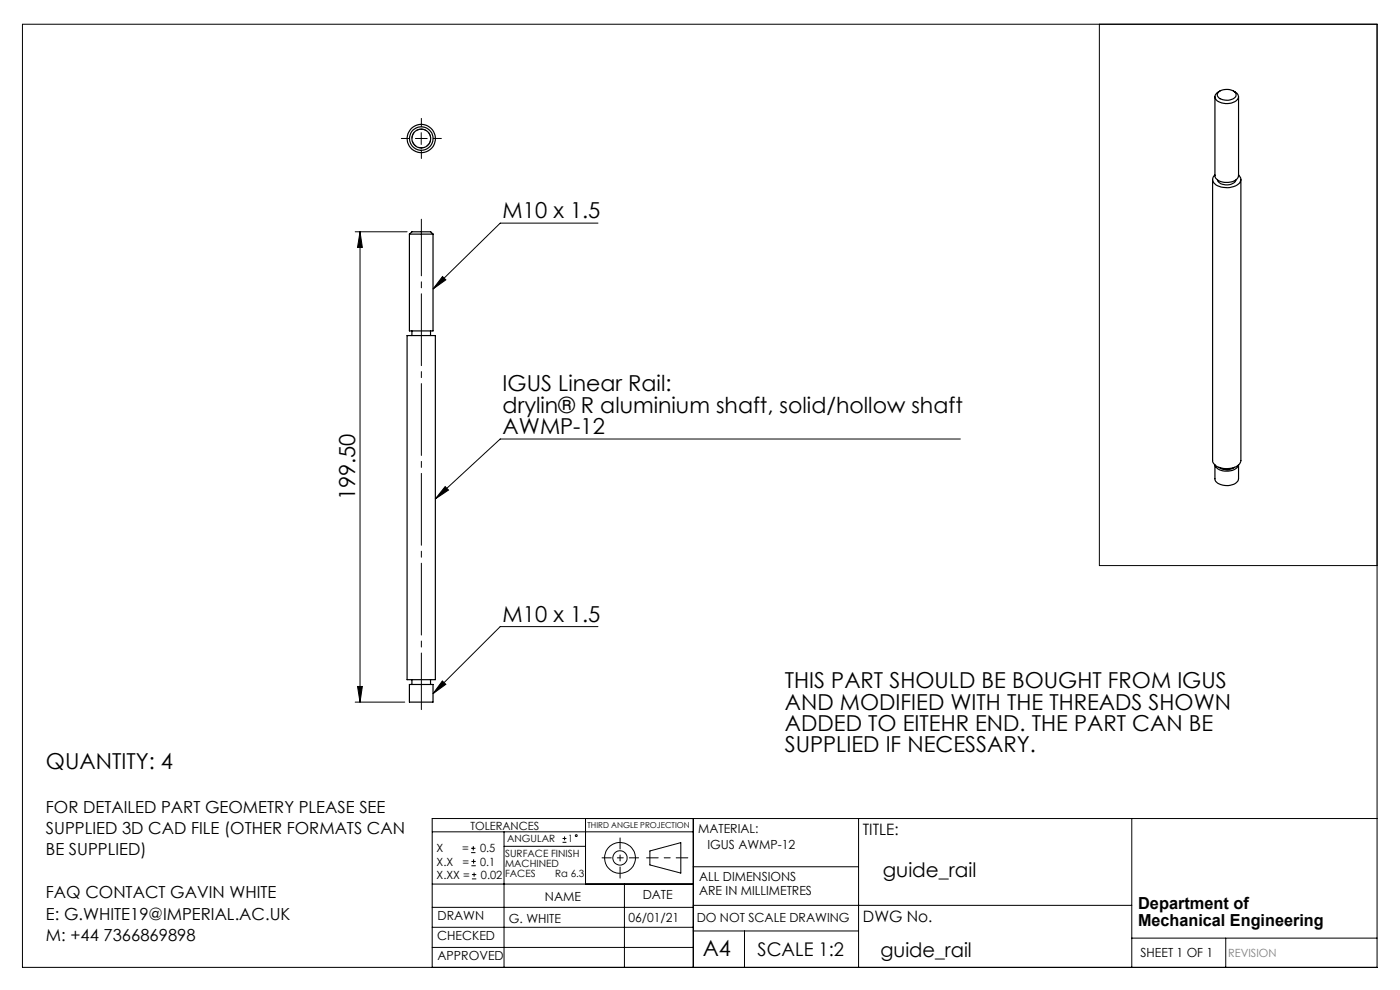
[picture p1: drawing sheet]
<svg xmlns="http://www.w3.org/2000/svg" width="297mm" height="210mm" viewBox="0 0 297 210" stroke-linecap="round" stroke-linejoin="round" font-family="sans-serif">
<g fill="none" stroke="#000" stroke-width=".21">
<path d="M4.8 5.1h287.3v200.1h-287.3zM233.2 5.1v114.9h58.9M88.1 29.4h2.5M89.4 28.1v2.5M75.4 49.2h11M76.4 49.2v99.7M76.4 49.2l.5 3.3h-1.1zM93.9 58.7l.7 .7-2.7 1.9zM126.9 47.3h-20.8l-14.2 14M203.7 93.1h-97.6l-13.7 12.7M94.4 103.2l.7 .8-2.7 1.8zM126.9 132.9h-20.8l-14.2 14.2"/>
<path d="M75.4 148.9h10.5M75.8 145.6h1.1l-.5 3.3zM93.8 144.5l.8 .7-2.7 1.9zM91.7 176.5h55.4M99.9 179.9h1M100.4 179.5v.9M106.9 176.5v28.7M106.9 179.5h17.3M119.3 178.7h.9M119.3 177.9h.9M119.8 177.4v.9M124.2 173.6v13.9"/>
<path d="M147.1 173.6v31.6M182.1 173.6v31.6M240.1 173.6v31.6M292.1 173.6h-200.4v31.6M91.7 196.7h55.4M91.7 192.5h55.4M91.7 187.5h55.4M99.9 180.9h1M100 183.6h.9M100 182.7h.9M100.1 186.4h.9M100.1 185.5h.9"/>
<path d="M100.5 182.3v.9M100.6 185.1v.9M132.5 187.5v17.7M137.9 180.5l6.5-1.8v6.5l-6.5-1.7zM147.1 183.9h35M147.1 197.5h35M147.1 192h93M157.9 197.5v7.7M240.1 199h52M260 199v6.2M91.7 201h55.4"/>
<circle cx="122.2" cy="177.3" r=".2"/>
<circle cx="131.5" cy="182" r="1.52"/>
<circle cx="131.5" cy="182" r="3.3"/>
</g>
<path d="M145.9 182h-8.7" fill="none" stroke="#000" stroke-width=".21" stroke-dasharray="15.2 1.3 1.3 1.3" stroke-dashoffset="12.8"/>
<path d="M131.5 177.7v8.6" fill="none" stroke="#000" stroke-width=".21" stroke-dasharray="15.2 1.3 1.3 1.3" stroke-dashoffset="12.9"/>
<path d="M127.7 182h7.8" fill="none" stroke="#000" stroke-width=".21" stroke-dasharray="15.2 1.3 1.3 1.3" stroke-dashoffset="13.3"/>
<path d="M86.9 29.4h-1.8M89.4 26.9v-1.8M89.4 31.9v1.7M91.9 29.4h1.7" fill="none" stroke="#000" stroke-width=".21" stroke-dasharray="15.2 1.3 1.3 1.3"/>
<path d="M89.4 150.5v-104" fill="none" stroke="#000" stroke-width=".21" stroke-dasharray="15.2 1.3 1.3 1.3" stroke-dashoffset="3.2"/>
<g fill="#000">
<path d="M75.8 145.6h1.1l-.5 3.3zM76.4 49.2l.5 3.3h-1.1z"/>
<path d="M93.8 144.5l.8 .7-2.7 1.9zM93.9 58.7l.7 .7-2.7 1.9zM94.4 103.2l.7 .8-2.7 1.8z"/>
</g>
<g fill="none" stroke="#000" stroke-width=".25">
<path d="M258.5 19.5a2.84 2.84 0 0 1 3.6 .2 1.14 1.14 0 0 1-1.2 1.5 2.19 2.19 0 0 1-2.7-1.1zM258.8 19.3a1.26 1.26 0 0 0-.8 1.9 3.4 3.4 0 0 0 4.6-.2 1.26 1.26 0 0 0-.9-1.7M257.2 38.1v59.6a2.19 2.19 0 0 0 2.3 1.7 3.4 3.4 0 0 0 3.7-1.5v-59.8M257.7 20.5v16.7a2.09 2.09 0 0 0 2.5 1.5 2.19 2.19 0 0 0 2.5-1.5v-16.7M257.7 37.1a1.24 1.24 0 0 0 .3 2.1 4 4 0 0 0 5.1-.6l.1-.8-.5-.7M258.3 38.2a2.36 2.36 0 0 0 3.4 .6l.5-.6M86.9 49.7v20.5h5v-20.5M86.9 49.7h5M86.9 49.7l.5-.5h4l.5 .5M86.4 71.2h6v73h-6zM87.4 70.2v1M91.3 70.2v1"/>
<path d="M257.7 98.6a2.49 2.49 0 0 0 2.9 1.3 2.17 2.17 0 0 0 2.1-1.2v2.9a2.55 2.55 0 0 1-3.3 1.3 1.66 1.66 0 0 1-1.7-1.3zM258.6 99.1a2.93 2.93 0 0 0 3.3 0M86.9 145.2h5v3.7h-5zM87.4 144.2v1M91.3 144.2v1"/>
<circle cx="89.4" cy="29.4" r="2"/>
<circle cx="89.4" cy="29.4" r="2.5"/>
<circle cx="89.4" cy="29.4" r="3"/>
</g>
<path d="M89.4 27.4a1.98 1.98 0 0 1 1.8 2.8 1.98 1.98 0 0 1-3.4 .4 1.98 1.98 0 0 1 1.2-3.2h.4" fill="none" stroke="#000" stroke-width=".21" stroke-dasharray="1.3 .6" stroke-dashoffset=".2"/>
<g font-size="4.7">
<text x="106.6" y="46.3">M10 x 1.5</text>
<text x="106.6" y="83">IGUS Linear Rail:</text>
<text x="106.6" y="87.6">drylin® R aluminium shaft, solid/hollow shaft</text>
<text x="106.6" y="92.1">AWMP-12</text>
<text x="75.4" y="106.1" transform="rotate(-90 75.4 106.1)">199.50</text>
<text x="106.6" y="131.9">M10 x 1.5</text>
<text x="166.5" y="146">THIS PART SHOULD BE BOUGHT FROM IGUS</text>
<text x="166.5" y="150.6">AND MODIFIED WITH THE THREADS SHOWN</text>
<text x="166.5" y="155.1">ADDED TO EITEHR END. THE PART CAN BE</text>
<text x="166.5" y="159.6">SUPPLIED IF NECESSARY.</text>
<text x="9.7" y="163.1">QUANTITY: 4</text>
<text x="149.1" y="202.9">A4</text>
</g>
<g font-size="4.2">
<text x="187.3" y="186">guide_rail</text>
<text x="186.8" y="203">guide_rail</text>
</g>
<text font-size="4" x="160.7" y="202.8">SCALE 1:2</text>
<g font-size="3.5">
<text x="9.7" y="172.4">FOR DETAILED PART GEOMETRY PLEASE SEE</text>
<text x="9.7" y="176.9">SUPPLIED 3D CAD FILE (OTHER FORMATS CAN</text>
<text x="9.7" y="181.5">BE SUPPLIED)</text>
<text x="9.7" y="190.5">FAQ CONTACT GAVIN WHITE</text>
<text x="9.7" y="195.1">E: G.WHITE19@IMPERIAL.AC.UK</text>
<text x="241.4" y="192.8">Department of</text>
<text x="241.4" y="196.3">Mechanical Engineering</text>
<text x="9.7" y="199.6">M: +44 7366869898</text>
</g>
<g font-size="3.3">
<text x="183" y="177.2">TITLE:</text>
<text x="183.1" y="195.7">DWG No.</text>
</g>
<g font-size="2.7">
<text x="148.1" y="176.7">MATERIAL:</text>
<text x="150.1" y="180.1">IGUS AWMP-12</text>
<text x="115.6" y="191">NAME</text>
<text x="136.3" y="190.8">DATE</text>
<text x="148.3" y="186.8">ALL DIMENSIONS</text>
<text x="148.3" y="189.8">ARE IN MILLIMETRES</text>
<text x="92.8" y="195.2">DRAWN</text>
<text x="107.9" y="195.7">G. WHITE</text>
<text x="133.3" y="195.6">06/01/21</text>
<text x="147.8" y="195.7">DO NOT SCALE DRAWING</text>
<text x="92.8" y="199.3">CHECKED</text>
<text x="92.8" y="203.6">APPROVED</text>
<text x="242" y="203">SHEET 1 OF 1</text>
</g>
<g font-size="2.4">
<text x="99.8" y="176">TOLERANCES</text>
<text x="92.6" y="180.8">X</text>
<text x="92.6" y="183.6">X.X</text>
<text x="98" y="180.8">=</text>
<text x="98.1" y="183.6">=</text>
<text x="101.8" y="180.8">0.5</text>
<text x="101.9" y="183.6">0.1</text>
<text x="92.6" y="186.4">X.XX =</text>
<text x="102" y="186.4">0.02</text>
</g>
<text font-size="2.4" fill="#808080" x="260.6" y="203">REVISION</text>
<g font-size="2.1">
<text x="107.6" y="178.6">ANGULAR</text>
<text x="120.5" y="178.6">1</text>
<text x="107.2" y="181.8">SURFACE FINISH</text>
<text x="107.2" y="183.9">MACHINED</text>
<text x="107.2" y="186">FACES</text>
<text x="117.8" y="186">Ra 6.3</text>
</g>
<text font-size="1.7" x="124.6" y="175.7">THIRD ANGLE PROJECTION</text>
</svg>
